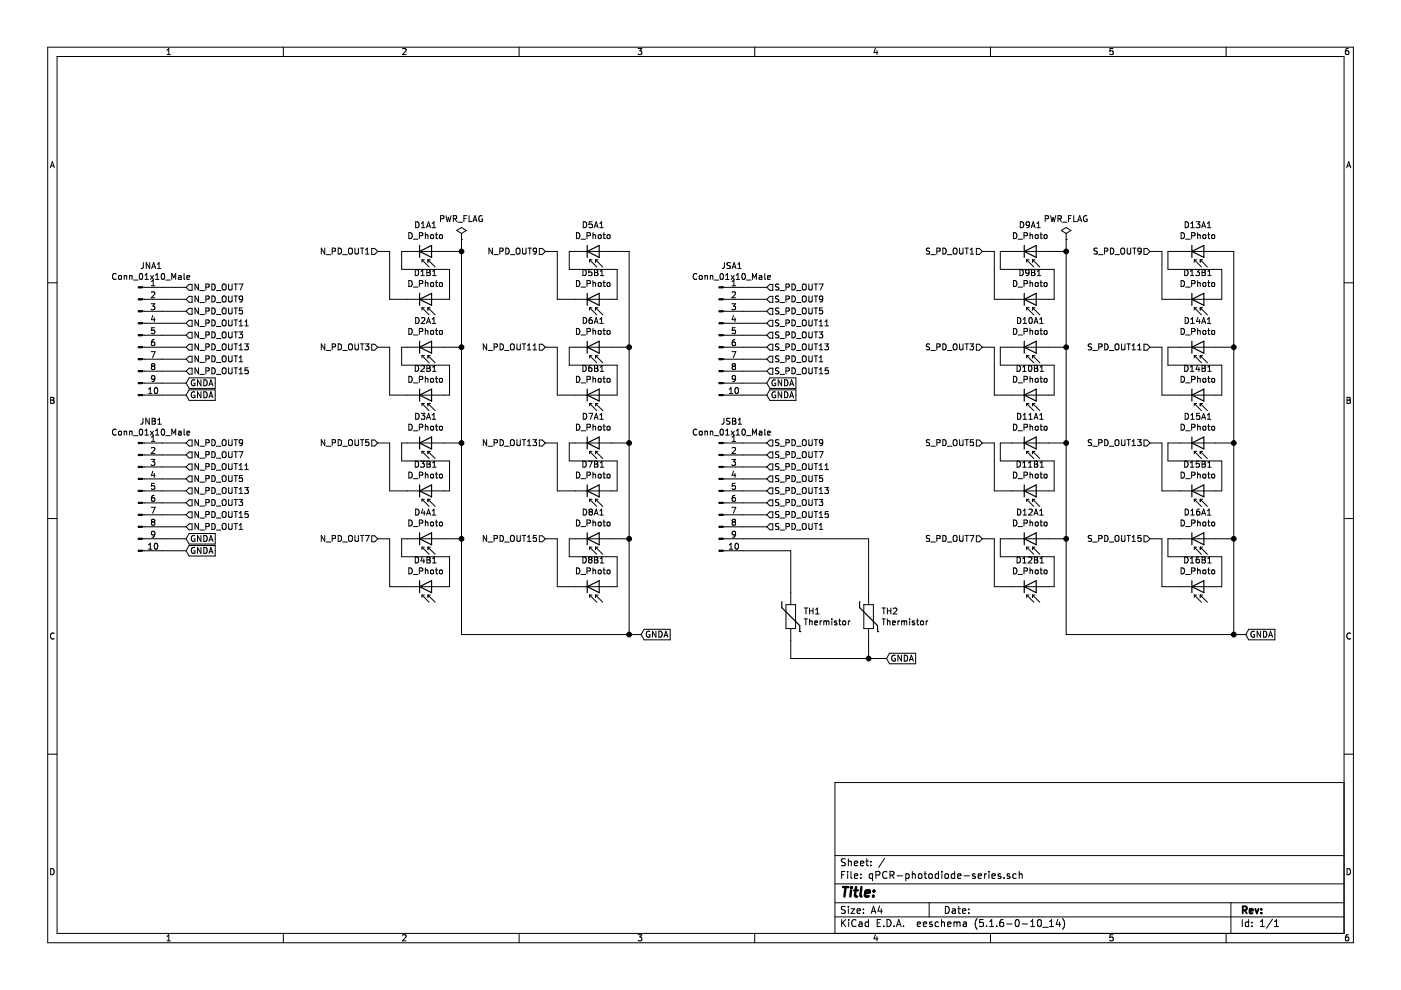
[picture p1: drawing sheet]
EESchema Schematic File Version 4
EELAYER 30 0
EELAYER END
$Descr A4 11693 8268
encoding utf-8
Sheet 1 1
Title ""
Date ""
Rev ""
Comp ""
Comment1 ""
Comment2 ""
Comment3 ""
Comment4 ""
$EndDescr
$Comp
L Connector:Conn_01x10_Male JNB1
U 1 1
P 1150 4100
F 0 "JNB1" H 1258 4681 50  0000 C CNN
F 1 "Conn_01x10_Male" H 1258 4590 50  0000 C CNN
F 2 "Pin_Headers:Pin_Header_Straight_2x05_Pitch1.27mm" H 1150 4100 50  0001 C CNN
F 3 "~" H 1150 4100 50  0001 C CNN
	1    1150 4100
	1    0    0    -1  
$EndComp
$Comp
L Connector:Conn_01x10_Male JNA1
U 1 1
P 1150 2800
F 0 "JNA1" H 1258 3381 50  0000 C CNN
F 1 "Conn_01x10_Male" H 1258 3290 50  0000 C CNN
F 2 "Pin_Headers:Pin_Header_Straight_2x05_Pitch1.27mm" H 1150 2800 50  0001 C CNN
F 3 "~" H 1150 2800 50  0001 C CNN
	1    1150 2800
	1    0    0    -1  
$EndComp
Wire Wire Line
	6200 2500 6400 2500
Wire Wire Line
	6200 2600 6400 2600
Wire Wire Line
	6200 2700 6400 2700
Wire Wire Line
	6200 2800 6400 2800
Wire Wire Line
	6200 2900 6400 2900
Wire Wire Line
	6200 3000 6400 3000
Wire Wire Line
	6200 3100 6400 3100
$Comp
L Connector:Conn_01x10_Male JSB1
U 1 1
P 6000 4100
F 0 "JSB1" H 6108 4681 50  0000 C CNN
F 1 "Conn_01x10_Male" H 6108 4590 50  0000 C CNN
F 2 "Pin_Headers:Pin_Header_Straight_2x05_Pitch1.27mm" H 6000 4100 50  0001 C CNN
F 3 "~" H 6000 4100 50  0001 C CNN
	1    6000 4100
	1    0    0    -1  
$EndComp
$Comp
L Connector:Conn_01x10_Male JSA1
U 1 1
P 6000 2800
F 0 "JSA1" H 6108 3381 50  0000 C CNN
F 1 "Conn_01x10_Male" H 6108 3290 50  0000 C CNN
F 2 "Pin_Headers:Pin_Header_Straight_2x05_Pitch1.27mm" H 6000 2800 50  0001 C CNN
F 3 "~" H 6000 2800 50  0001 C CNN
	1    6000 2800
	1    0    0    -1  
$EndComp
Connection ~ 5250 5300
Wire Wire Line
	5250 5300 3850 5300
Wire Wire Line
	1550 4600 1350 4600
Wire Wire Line
	1550 4500 1350 4500
Wire Wire Line
	1350 3100 1550 3100
Wire Wire Line
	1350 3000 1550 3000
Wire Wire Line
	1350 2900 1550 2900
Wire Wire Line
	1350 2800 1550 2800
Wire Wire Line
	1350 2700 1550 2700
Wire Wire Line
	1350 2600 1550 2600
Wire Wire Line
	1350 2500 1550 2500
Wire Wire Line
	1350 2400 1550 2400
Wire Wire Line
	1350 4400 1550 4400
Wire Wire Line
	1350 4300 1550 4300
Wire Wire Line
	1350 4200 1550 4200
Wire Wire Line
	1350 4100 1550 4100
Wire Wire Line
	1350 4000 1550 4000
Wire Wire Line
	1350 3900 1550 3900
Wire Wire Line
	1350 3800 1550 3800
Wire Wire Line
	1350 3700 1550 3700
Wire Wire Line
	1350 3300 1550 3300
Wire Wire Line
	1350 3200 1550 3200
Text GLabel 1550 3200 2    50   Input ~ 0
GNDA
Text GLabel 1550 3300 2    50   Input ~ 0
GNDA
Text GLabel 1550 4500 2    50   Input ~ 0
GNDA
Text GLabel 1550 4600 2    50   Input ~ 0
GNDA
Text HLabel 1550 3100 2    50   Input ~ 0
N_PD_OUT15
Text HLabel 1550 2900 2    50   Input ~ 0
N_PD_OUT13
Text HLabel 1550 2700 2    50   Input ~ 0
N_PD_OUT11
Text HLabel 1550 2500 2    50   Input ~ 0
N_PD_OUT9
Text HLabel 1550 2400 2    50   Input ~ 0
N_PD_OUT7
Text HLabel 1550 2600 2    50   Input ~ 0
N_PD_OUT5
Text HLabel 1550 2800 2    50   Input ~ 0
N_PD_OUT3
Text HLabel 1550 3000 2    50   Input ~ 0
N_PD_OUT1
Text HLabel 4550 4500 0    50   Input ~ 0
N_PD_OUT15
Text HLabel 4550 3700 0    50   Input ~ 0
N_PD_OUT13
Text HLabel 4550 2900 0    50   Input ~ 0
N_PD_OUT11
Text HLabel 4550 2100 0    50   Input ~ 0
N_PD_OUT9
Text HLabel 3150 4500 0    50   Input ~ 0
N_PD_OUT7
Text HLabel 3150 3700 0    50   Input ~ 0
N_PD_OUT5
Text HLabel 3150 2900 0    50   Input ~ 0
N_PD_OUT3
Text HLabel 3150 2100 0    50   Input ~ 0
N_PD_OUT1
Wire Wire Line
	5350 5300 5250 5300
Text GLabel 5350 5300 2    50   Input ~ 0
GNDA
$Comp
L Device:D_Photo D1A1
U 1 1
P 3600 2100
F 0 "D1A1" H 3550 1883 50  0000 C CNN
F 1 "D_Photo" H 3550 1974 50  0000 C CNN
F 2 "Diodes_SMD:D_1206" H 3550 2100 50  0001 C CNN
F 3 "~" H 3550 2100 50  0001 C CNN
	1    3600 2100
	1    0    0    1   
$EndComp
$Comp
L Device:D_Photo D1B1
U 1 1
P 3600 2500
F 0 "D1B1" H 3550 2283 50  0000 C CNN
F 1 "D_Photo" H 3550 2374 50  0000 C CNN
F 2 "Diodes_SMD:D_1206" H 3550 2500 50  0001 C CNN
F 3 "~" H 3550 2500 50  0001 C CNN
	1    3600 2500
	1    0    0    1   
$EndComp
$Comp
L Device:D_Photo D2A1
U 1 1
P 3600 2900
F 0 "D2A1" H 3550 2683 50  0000 C CNN
F 1 "D_Photo" H 3550 2774 50  0000 C CNN
F 2 "Diodes_SMD:D_1206" H 3550 2900 50  0001 C CNN
F 3 "~" H 3550 2900 50  0001 C CNN
	1    3600 2900
	1    0    0    1   
$EndComp
$Comp
L Device:D_Photo D2B1
U 1 1
P 3600 3300
F 0 "D2B1" H 3550 3083 50  0000 C CNN
F 1 "D_Photo" H 3550 3174 50  0000 C CNN
F 2 "Diodes_SMD:D_1206" H 3550 3300 50  0001 C CNN
F 3 "~" H 3550 3300 50  0001 C CNN
	1    3600 3300
	1    0    0    1   
$EndComp
$Comp
L Device:D_Photo D3A1
U 1 1
P 3600 3700
F 0 "D3A1" H 3550 3483 50  0000 C CNN
F 1 "D_Photo" H 3550 3574 50  0000 C CNN
F 2 "Diodes_SMD:D_1206" H 3550 3700 50  0001 C CNN
F 3 "~" H 3550 3700 50  0001 C CNN
	1    3600 3700
	1    0    0    1   
$EndComp
$Comp
L Device:D_Photo D3B1
U 1 1
P 3600 4100
F 0 "D3B1" H 3550 3883 50  0000 C CNN
F 1 "D_Photo" H 3550 3974 50  0000 C CNN
F 2 "Diodes_SMD:D_1206" H 3550 4100 50  0001 C CNN
F 3 "~" H 3550 4100 50  0001 C CNN
	1    3600 4100
	1    0    0    1   
$EndComp
$Comp
L Device:D_Photo D4A1
U 1 1
P 3600 4500
F 0 "D4A1" H 3550 4283 50  0000 C CNN
F 1 "D_Photo" H 3550 4374 50  0000 C CNN
F 2 "Diodes_SMD:D_1206" H 3550 4500 50  0001 C CNN
F 3 "~" H 3550 4500 50  0001 C CNN
	1    3600 4500
	1    0    0    1   
$EndComp
$Comp
L Device:D_Photo D4B1
U 1 1
P 3600 4900
F 0 "D4B1" H 3550 4683 50  0000 C CNN
F 1 "D_Photo" H 3550 4774 50  0000 C CNN
F 2 "Diodes_SMD:D_1206" H 3550 4900 50  0001 C CNN
F 3 "~" H 3550 4900 50  0001 C CNN
	1    3600 4900
	1    0    0    1   
$EndComp
Wire Wire Line
	3700 2100 3850 2100
Wire Wire Line
	3700 4500 3850 4500
Connection ~ 3850 4500
Wire Wire Line
	3700 2900 3850 2900
Connection ~ 3850 2900
Wire Wire Line
	3700 3700 3850 3700
Connection ~ 3850 3700
$Comp
L power:PWR_FLAG #FLG02
U 1 1
P 3850 2000
F 0 "#FLG02" H 3850 2075 50  0001 C CNN
F 1 "PWR_FLAG" H 3850 2173 50  0000 C CNN
F 2 "" H 3850 2000 50  0001 C CNN
F 3 "~" H 3850 2000 50  0001 C CNN
	1    3850 2000
	-1   0    0    -1  
$EndComp
Wire Wire Line
	3850 2000 3850 2100
Connection ~ 3850 2100
Connection ~ 5250 3700
Wire Wire Line
	5100 3700 5250 3700
Connection ~ 5250 2900
Wire Wire Line
	5100 2900 5250 2900
Connection ~ 5250 4500
Wire Wire Line
	5100 4500 5250 4500
Wire Wire Line
	5100 2100 5250 2100
$Comp
L Device:D_Photo D8B1
U 1 1
P 5000 4900
F 0 "D8B1" H 4950 4683 50  0000 C CNN
F 1 "D_Photo" H 4950 4774 50  0000 C CNN
F 2 "Diodes_SMD:D_1206" H 4950 4900 50  0001 C CNN
F 3 "~" H 4950 4900 50  0001 C CNN
	1    5000 4900
	1    0    0    1   
$EndComp
$Comp
L Device:D_Photo D8A1
U 1 1
P 5000 4500
F 0 "D8A1" H 4950 4283 50  0000 C CNN
F 1 "D_Photo" H 4950 4374 50  0000 C CNN
F 2 "Diodes_SMD:D_1206" H 4950 4500 50  0001 C CNN
F 3 "~" H 4950 4500 50  0001 C CNN
	1    5000 4500
	1    0    0    1   
$EndComp
$Comp
L Device:D_Photo D7B1
U 1 1
P 5000 4100
F 0 "D7B1" H 4950 3883 50  0000 C CNN
F 1 "D_Photo" H 4950 3974 50  0000 C CNN
F 2 "Diodes_SMD:D_1206" H 4950 4100 50  0001 C CNN
F 3 "~" H 4950 4100 50  0001 C CNN
	1    5000 4100
	1    0    0    1   
$EndComp
$Comp
L Device:D_Photo D7A1
U 1 1
P 5000 3700
F 0 "D7A1" H 4950 3483 50  0000 C CNN
F 1 "D_Photo" H 4950 3574 50  0000 C CNN
F 2 "Diodes_SMD:D_1206" H 4950 3700 50  0001 C CNN
F 3 "~" H 4950 3700 50  0001 C CNN
	1    5000 3700
	1    0    0    1   
$EndComp
$Comp
L Device:D_Photo D6B1
U 1 1
P 5000 3300
F 0 "D6B1" H 4950 3083 50  0000 C CNN
F 1 "D_Photo" H 4950 3174 50  0000 C CNN
F 2 "Diodes_SMD:D_1206" H 4950 3300 50  0001 C CNN
F 3 "~" H 4950 3300 50  0001 C CNN
	1    5000 3300
	1    0    0    1   
$EndComp
$Comp
L Device:D_Photo D6A1
U 1 1
P 5000 2900
F 0 "D6A1" H 4950 2683 50  0000 C CNN
F 1 "D_Photo" H 4950 2774 50  0000 C CNN
F 2 "Diodes_SMD:D_1206" H 4950 2900 50  0001 C CNN
F 3 "~" H 4950 2900 50  0001 C CNN
	1    5000 2900
	1    0    0    1   
$EndComp
$Comp
L Device:D_Photo D5B1
U 1 1
P 5000 2500
F 0 "D5B1" H 4950 2283 50  0000 C CNN
F 1 "D_Photo" H 4950 2374 50  0000 C CNN
F 2 "Diodes_SMD:D_1206" H 4950 2500 50  0001 C CNN
F 3 "~" H 4950 2500 50  0001 C CNN
	1    5000 2500
	1    0    0    1   
$EndComp
$Comp
L Device:D_Photo D5A1
U 1 1
P 5000 2100
F 0 "D5A1" H 4950 1883 50  0000 C CNN
F 1 "D_Photo" H 4950 1974 50  0000 C CNN
F 2 "Diodes_SMD:D_1206" H 4950 2100 50  0001 C CNN
F 3 "~" H 4950 2100 50  0001 C CNN
	1    5000 2100
	1    0    0    1   
$EndComp
Connection ~ 10300 5300
Wire Wire Line
	10300 5300 8900 5300
Wire Wire Line
	6200 3700 6400 3700
Wire Wire Line
	6200 2400 6400 2400
Wire Wire Line
	6200 4400 6400 4400
Wire Wire Line
	6200 4300 6400 4300
Wire Wire Line
	6200 4200 6400 4200
Wire Wire Line
	6200 4100 6400 4100
Wire Wire Line
	6200 4000 6400 4000
Wire Wire Line
	6200 3900 6400 3900
Wire Wire Line
	6200 3800 6400 3800
Wire Wire Line
	6200 3300 6400 3300
Wire Wire Line
	6200 3200 6400 3200
Text GLabel 6400 3200 2    50   Input ~ 0
GNDA
Text GLabel 6400 3300 2    50   Input ~ 0
GNDA
Text HLabel 6400 3100 2    50   Input ~ 0
S_PD_OUT15
Text HLabel 6400 2900 2    50   Input ~ 0
S_PD_OUT13
Text HLabel 6400 2700 2    50   Input ~ 0
S_PD_OUT11
Text HLabel 6400 2500 2    50   Input ~ 0
S_PD_OUT9
Text HLabel 6400 2400 2    50   Input ~ 0
S_PD_OUT7
Text HLabel 6400 2600 2    50   Input ~ 0
S_PD_OUT5
Text HLabel 6400 2800 2    50   Input ~ 0
S_PD_OUT3
Text HLabel 6400 3000 2    50   Input ~ 0
S_PD_OUT1
Text HLabel 9600 4500 0    50   Input ~ 0
S_PD_OUT15
Text HLabel 9600 3700 0    50   Input ~ 0
S_PD_OUT13
Text HLabel 9600 2900 0    50   Input ~ 0
S_PD_OUT11
Text HLabel 9600 2100 0    50   Input ~ 0
S_PD_OUT9
Text HLabel 8200 4500 0    50   Input ~ 0
S_PD_OUT7
Text HLabel 8200 3700 0    50   Input ~ 0
S_PD_OUT5
Text HLabel 8200 2900 0    50   Input ~ 0
S_PD_OUT3
Text HLabel 8200 2100 0    50   Input ~ 0
S_PD_OUT1
Wire Wire Line
	10400 5300 10300 5300
Text GLabel 10400 5300 2    50   Input ~ 0
GNDA
$Comp
L Device:D_Photo D9A1
U 1 1
P 8650 2100
F 0 "D9A1" H 8600 1883 50  0000 C CNN
F 1 "D_Photo" H 8600 1974 50  0000 C CNN
F 2 "Diodes_SMD:D_1206" H 8600 2100 50  0001 C CNN
F 3 "~" H 8600 2100 50  0001 C CNN
	1    8650 2100
	1    0    0    1   
$EndComp
$Comp
L Device:D_Photo D9B1
U 1 1
P 8650 2500
F 0 "D9B1" H 8600 2283 50  0000 C CNN
F 1 "D_Photo" H 8600 2374 50  0000 C CNN
F 2 "Diodes_SMD:D_1206" H 8600 2500 50  0001 C CNN
F 3 "~" H 8600 2500 50  0001 C CNN
	1    8650 2500
	1    0    0    1   
$EndComp
$Comp
L Device:D_Photo D10A1
U 1 1
P 8650 2900
F 0 "D10A1" H 8600 2683 50  0000 C CNN
F 1 "D_Photo" H 8600 2774 50  0000 C CNN
F 2 "Diodes_SMD:D_1206" H 8600 2900 50  0001 C CNN
F 3 "~" H 8600 2900 50  0001 C CNN
	1    8650 2900
	1    0    0    1   
$EndComp
$Comp
L Device:D_Photo D10B1
U 1 1
P 8650 3300
F 0 "D10B1" H 8600 3083 50  0000 C CNN
F 1 "D_Photo" H 8600 3174 50  0000 C CNN
F 2 "Diodes_SMD:D_1206" H 8600 3300 50  0001 C CNN
F 3 "~" H 8600 3300 50  0001 C CNN
	1    8650 3300
	1    0    0    1   
$EndComp
$Comp
L Device:D_Photo D11A1
U 1 1
P 8650 3700
F 0 "D11A1" H 8600 3483 50  0000 C CNN
F 1 "D_Photo" H 8600 3574 50  0000 C CNN
F 2 "Diodes_SMD:D_1206" H 8600 3700 50  0001 C CNN
F 3 "~" H 8600 3700 50  0001 C CNN
	1    8650 3700
	1    0    0    1   
$EndComp
$Comp
L Device:D_Photo D11B1
U 1 1
P 8650 4100
F 0 "D11B1" H 8600 3883 50  0000 C CNN
F 1 "D_Photo" H 8600 3974 50  0000 C CNN
F 2 "Diodes_SMD:D_1206" H 8600 4100 50  0001 C CNN
F 3 "~" H 8600 4100 50  0001 C CNN
	1    8650 4100
	1    0    0    1   
$EndComp
$Comp
L Device:D_Photo D12A1
U 1 1
P 8650 4500
F 0 "D12A1" H 8600 4283 50  0000 C CNN
F 1 "D_Photo" H 8600 4374 50  0000 C CNN
F 2 "Diodes_SMD:D_1206" H 8600 4500 50  0001 C CNN
F 3 "~" H 8600 4500 50  0001 C CNN
	1    8650 4500
	1    0    0    1   
$EndComp
$Comp
L Device:D_Photo D12B1
U 1 1
P 8650 4900
F 0 "D12B1" H 8600 4683 50  0000 C CNN
F 1 "D_Photo" H 8600 4774 50  0000 C CNN
F 2 "Diodes_SMD:D_1206" H 8600 4900 50  0001 C CNN
F 3 "~" H 8600 4900 50  0001 C CNN
	1    8650 4900
	1    0    0    1   
$EndComp
Wire Wire Line
	8750 2100 8900 2100
Wire Wire Line
	8750 4500 8900 4500
Connection ~ 8900 4500
Wire Wire Line
	8750 2900 8900 2900
Connection ~ 8900 2900
Wire Wire Line
	8750 3700 8900 3700
Connection ~ 8900 3700
$Comp
L power:PWR_FLAG #FLG01
U 1 1
P 8900 2000
F 0 "#FLG01" H 8900 2075 50  0001 C CNN
F 1 "PWR_FLAG" H 8900 2173 50  0000 C CNN
F 2 "" H 8900 2000 50  0001 C CNN
F 3 "~" H 8900 2000 50  0001 C CNN
	1    8900 2000
	-1   0    0    -1  
$EndComp
Wire Wire Line
	8900 2000 8900 2100
Connection ~ 8900 2100
Connection ~ 10300 3700
Wire Wire Line
	10150 3700 10300 3700
Connection ~ 10300 2900
Wire Wire Line
	10150 2900 10300 2900
Connection ~ 10300 4500
Wire Wire Line
	10150 4500 10300 4500
Wire Wire Line
	10150 2100 10300 2100
$Comp
L Device:D_Photo D16B1
U 1 1
P 10050 4900
F 0 "D16B1" H 10000 4683 50  0000 C CNN
F 1 "D_Photo" H 10000 4774 50  0000 C CNN
F 2 "Diodes_SMD:D_1206" H 10000 4900 50  0001 C CNN
F 3 "~" H 10000 4900 50  0001 C CNN
	1    10050 4900
	1    0    0    1   
$EndComp
$Comp
L Device:D_Photo D16A1
U 1 1
P 10050 4500
F 0 "D16A1" H 10000 4283 50  0000 C CNN
F 1 "D_Photo" H 10000 4374 50  0000 C CNN
F 2 "Diodes_SMD:D_1206" H 10000 4500 50  0001 C CNN
F 3 "~" H 10000 4500 50  0001 C CNN
	1    10050 4500
	1    0    0    1   
$EndComp
$Comp
L Device:D_Photo D15B1
U 1 1
P 10050 4100
F 0 "D15B1" H 10000 3883 50  0000 C CNN
F 1 "D_Photo" H 10000 3974 50  0000 C CNN
F 2 "Diodes_SMD:D_1206" H 10000 4100 50  0001 C CNN
F 3 "~" H 10000 4100 50  0001 C CNN
	1    10050 4100
	1    0    0    1   
$EndComp
$Comp
L Device:D_Photo D15A1
U 1 1
P 10050 3700
F 0 "D15A1" H 10000 3483 50  0000 C CNN
F 1 "D_Photo" H 10000 3574 50  0000 C CNN
F 2 "Diodes_SMD:D_1206" H 10000 3700 50  0001 C CNN
F 3 "~" H 10000 3700 50  0001 C CNN
	1    10050 3700
	1    0    0    1   
$EndComp
$Comp
L Device:D_Photo D14B1
U 1 1
P 10050 3300
F 0 "D14B1" H 10000 3083 50  0000 C CNN
F 1 "D_Photo" H 10000 3174 50  0000 C CNN
F 2 "Diodes_SMD:D_1206" H 10000 3300 50  0001 C CNN
F 3 "~" H 10000 3300 50  0001 C CNN
	1    10050 3300
	1    0    0    1   
$EndComp
$Comp
L Device:D_Photo D14A1
U 1 1
P 10050 2900
F 0 "D14A1" H 10000 2683 50  0000 C CNN
F 1 "D_Photo" H 10000 2774 50  0000 C CNN
F 2 "Diodes_SMD:D_1206" H 10000 2900 50  0001 C CNN
F 3 "~" H 10000 2900 50  0001 C CNN
	1    10050 2900
	1    0    0    1   
$EndComp
$Comp
L Device:D_Photo D13B1
U 1 1
P 10050 2500
F 0 "D13B1" H 10000 2283 50  0000 C CNN
F 1 "D_Photo" H 10000 2374 50  0000 C CNN
F 2 "Diodes_SMD:D_1206" H 10000 2500 50  0001 C CNN
F 3 "~" H 10000 2500 50  0001 C CNN
	1    10050 2500
	1    0    0    1   
$EndComp
$Comp
L Device:D_Photo D13A1
U 1 1
P 10050 2100
F 0 "D13A1" H 10000 1883 50  0000 C CNN
F 1 "D_Photo" H 10000 1974 50  0000 C CNN
F 2 "Diodes_SMD:D_1206" H 10000 2100 50  0001 C CNN
F 3 "~" H 10000 2100 50  0001 C CNN
	1    10050 2100
	1    0    0    1   
$EndComp
$Comp
L Device:Thermistor TH2
U 1 1
P 7250 5150
F 0 "TH2" H 7355 5196 50  0000 L CNN
F 1 "Thermistor" H 7355 5105 50  0000 L CNN
F 2 "Resistors_SMD:R_0603_HandSoldering" H 7250 5150 50  0001 C CNN
F 3 "~" H 7250 5150 50  0001 C CNN
	1    7250 5150
	1    0    0    -1  
$EndComp
$Comp
L Device:Thermistor TH1
U 1 1
P 6600 5150
F 0 "TH1" H 6705 5196 50  0000 L CNN
F 1 "Thermistor" H 6705 5105 50  0000 L CNN
F 2 "Resistors_SMD:R_0603_HandSoldering" H 6600 5150 50  0001 C CNN
F 3 "~" H 6600 5150 50  0001 C CNN
	1    6600 5150
	1    0    0    -1  
$EndComp
Text GLabel 7400 5500 2    50   Input ~ 0
GNDA
Wire Wire Line
	7250 4500 7250 4950
Wire Wire Line
	6200 4500 7250 4500
Wire Wire Line
	6600 4600 6600 4950
Wire Wire Line
	6200 4600 6600 4600
Wire Wire Line
	6600 5350 6600 5500
Wire Wire Line
	6600 5500 7250 5500
Wire Wire Line
	7250 5350 7250 5500
Connection ~ 7250 5500
Wire Wire Line
	7250 5500 7400 5500
Wire Wire Line
	3850 2100 3850 2900
Wire Wire Line
	3700 2500 3750 2500
Wire Wire Line
	3750 2500 3750 2250
Wire Wire Line
	3750 2250 3350 2250
Wire Wire Line
	3350 2250 3350 2100
Wire Wire Line
	3350 2100 3400 2100
Wire Wire Line
	3150 2100 3250 2100
Wire Wire Line
	3250 2100 3250 2500
Wire Wire Line
	3250 2500 3400 2500
Wire Wire Line
	3850 2900 3850 3700
Wire Wire Line
	3850 3700 3850 4500
Wire Wire Line
	3850 4500 3850 5300
Wire Wire Line
	5250 2100 5250 2900
Wire Wire Line
	5250 2900 5250 3700
Wire Wire Line
	5250 3700 5250 4500
Wire Wire Line
	5250 4500 5250 5300
Wire Wire Line
	8900 2100 8900 2900
Wire Wire Line
	8900 2900 8900 3700
Wire Wire Line
	8900 3700 8900 4500
Wire Wire Line
	8900 4500 8900 5300
Wire Wire Line
	10300 2100 10300 2900
Wire Wire Line
	10300 2900 10300 3700
Wire Wire Line
	10300 3700 10300 4500
Wire Wire Line
	10300 4500 10300 5300
Wire Wire Line
	3400 2900 3350 2900
Wire Wire Line
	3350 2900 3350 3050
Wire Wire Line
	3350 3050 3750 3050
Wire Wire Line
	3750 3050 3750 3300
Wire Wire Line
	3750 3300 3700 3300
Wire Wire Line
	3150 2900 3250 2900
Wire Wire Line
	3250 2900 3250 3300
Wire Wire Line
	3250 3300 3400 3300
Wire Wire Line
	3400 3700 3350 3700
Wire Wire Line
	3350 3700 3350 3850
Wire Wire Line
	3350 3850 3750 3850
Wire Wire Line
	3750 3850 3750 4100
Wire Wire Line
	3750 4100 3700 4100
Wire Wire Line
	3150 3700 3250 3700
Wire Wire Line
	3250 3700 3250 4100
Wire Wire Line
	3250 4100 3400 4100
Wire Wire Line
	3400 4500 3350 4500
Wire Wire Line
	3350 4500 3350 4650
Wire Wire Line
	3350 4650 3750 4650
Wire Wire Line
	3750 4650 3750 4900
Wire Wire Line
	3750 4900 3700 4900
Wire Wire Line
	3150 4500 3250 4500
Wire Wire Line
	3250 4500 3250 4900
Wire Wire Line
	3250 4900 3400 4900
Wire Wire Line
	4800 2100 4750 2100
Wire Wire Line
	4750 2100 4750 2250
Wire Wire Line
	4750 2250 5150 2250
Wire Wire Line
	5150 2250 5150 2500
Wire Wire Line
	5150 2500 5100 2500
Wire Wire Line
	4550 2100 4650 2100
Wire Wire Line
	4650 2100 4650 2500
Wire Wire Line
	4650 2500 4800 2500
Wire Wire Line
	4800 2900 4750 2900
Wire Wire Line
	4750 2900 4750 3050
Wire Wire Line
	4750 3050 5150 3050
Wire Wire Line
	5150 3050 5150 3300
Wire Wire Line
	5150 3300 5100 3300
Wire Wire Line
	4550 2900 4650 2900
Wire Wire Line
	4650 2900 4650 3300
Wire Wire Line
	4650 3300 4800 3300
Wire Wire Line
	4800 3700 4750 3700
Wire Wire Line
	4750 3700 4750 3850
Wire Wire Line
	4750 3850 5150 3850
Wire Wire Line
	5150 3850 5150 4100
Wire Wire Line
	5150 4100 5100 4100
Wire Wire Line
	4550 3700 4650 3700
Wire Wire Line
	4650 3700 4650 4100
Wire Wire Line
	4650 4100 4800 4100
Wire Wire Line
	4800 4500 4750 4500
Wire Wire Line
	4750 4500 4750 4650
Wire Wire Line
	4750 4650 5150 4650
Wire Wire Line
	5150 4650 5150 4900
Wire Wire Line
	5150 4900 5100 4900
Wire Wire Line
	4550 4500 4650 4500
Wire Wire Line
	4650 4500 4650 4900
Wire Wire Line
	4650 4900 4800 4900
Wire Wire Line
	8450 2100 8350 2100
Wire Wire Line
	8350 2100 8350 2250
Wire Wire Line
	8350 2250 8800 2250
Wire Wire Line
	8800 2250 8800 2500
Wire Wire Line
	8800 2500 8750 2500
Wire Wire Line
	8200 2100 8300 2100
Wire Wire Line
	8300 2100 8300 2500
Wire Wire Line
	8300 2500 8450 2500
Wire Wire Line
	8450 2900 8350 2900
Wire Wire Line
	8350 2900 8350 3050
Wire Wire Line
	8350 3050 8800 3050
Wire Wire Line
	8800 3050 8800 3300
Wire Wire Line
	8800 3300 8750 3300
Wire Wire Line
	8200 2900 8300 2900
Wire Wire Line
	8300 2900 8300 3300
Wire Wire Line
	8300 3300 8450 3300
Wire Wire Line
	8450 3700 8350 3700
Wire Wire Line
	8350 3700 8350 3850
Wire Wire Line
	8350 3850 8800 3850
Wire Wire Line
	8800 3850 8800 4100
Wire Wire Line
	8800 4100 8750 4100
Wire Wire Line
	8200 3700 8300 3700
Wire Wire Line
	8300 3700 8300 4100
Wire Wire Line
	8300 4100 8450 4100
Wire Wire Line
	8450 4500 8350 4500
Wire Wire Line
	8350 4500 8350 4650
Wire Wire Line
	8350 4650 8800 4650
Wire Wire Line
	8800 4650 8800 4900
Wire Wire Line
	8800 4900 8750 4900
Wire Wire Line
	8200 4500 8300 4500
Wire Wire Line
	8300 4500 8300 4900
Wire Wire Line
	8300 4900 8450 4900
Wire Wire Line
	9850 2100 9750 2100
Wire Wire Line
	9750 2100 9750 2250
Wire Wire Line
	9750 2250 10200 2250
Wire Wire Line
	10200 2250 10200 2500
Wire Wire Line
	10200 2500 10150 2500
Wire Wire Line
	9600 2100 9700 2100
Wire Wire Line
	9700 2100 9700 2500
Wire Wire Line
	9700 2500 9850 2500
Wire Wire Line
	9850 2900 9750 2900
Wire Wire Line
	9750 2900 9750 3050
Wire Wire Line
	9750 3050 10200 3050
Wire Wire Line
	10200 3050 10200 3300
Wire Wire Line
	10200 3300 10150 3300
Wire Wire Line
	9600 2900 9700 2900
Wire Wire Line
	9700 2900 9700 3300
Wire Wire Line
	9700 3300 9850 3300
Wire Wire Line
	9850 3700 9750 3700
Wire Wire Line
	9750 3700 9750 3850
Wire Wire Line
	9750 3850 10200 3850
Wire Wire Line
	10200 3850 10200 4100
Wire Wire Line
	10200 4100 10150 4100
Wire Wire Line
	9600 3700 9700 3700
Wire Wire Line
	9700 3700 9700 4100
Wire Wire Line
	9700 4100 9850 4100
Wire Wire Line
	9850 4500 9750 4500
Wire Wire Line
	9750 4500 9750 4650
Wire Wire Line
	9750 4650 10200 4650
Wire Wire Line
	10200 4650 10200 4900
Wire Wire Line
	10200 4900 10150 4900
Wire Wire Line
	9600 4500 9700 4500
Wire Wire Line
	9700 4500 9700 4900
Wire Wire Line
	9700 4900 9850 4900
Text HLabel 1550 4400 2    50   Input ~ 0
N_PD_OUT1
Text HLabel 1550 4200 2    50   Input ~ 0
N_PD_OUT3
Text HLabel 1550 4000 2    50   Input ~ 0
N_PD_OUT5
Text HLabel 1550 3800 2    50   Input ~ 0
N_PD_OUT7
Text HLabel 1550 3700 2    50   Input ~ 0
N_PD_OUT9
Text HLabel 1550 3900 2    50   Input ~ 0
N_PD_OUT11
Text HLabel 1550 4100 2    50   Input ~ 0
N_PD_OUT13
Text HLabel 1550 4300 2    50   Input ~ 0
N_PD_OUT15
Text HLabel 6400 4400 2    50   Input ~ 0
S_PD_OUT1
Text HLabel 6400 4200 2    50   Input ~ 0
S_PD_OUT3
Text HLabel 6400 4000 2    50   Input ~ 0
S_PD_OUT5
Text HLabel 6400 3800 2    50   Input ~ 0
S_PD_OUT7
Text HLabel 6400 3700 2    50   Input ~ 0
S_PD_OUT9
Text HLabel 6400 3900 2    50   Input ~ 0
S_PD_OUT11
Text HLabel 6400 4100 2    50   Input ~ 0
S_PD_OUT13
Text HLabel 6400 4300 2    50   Input ~ 0
S_PD_OUT15
$EndSCHEMATC
